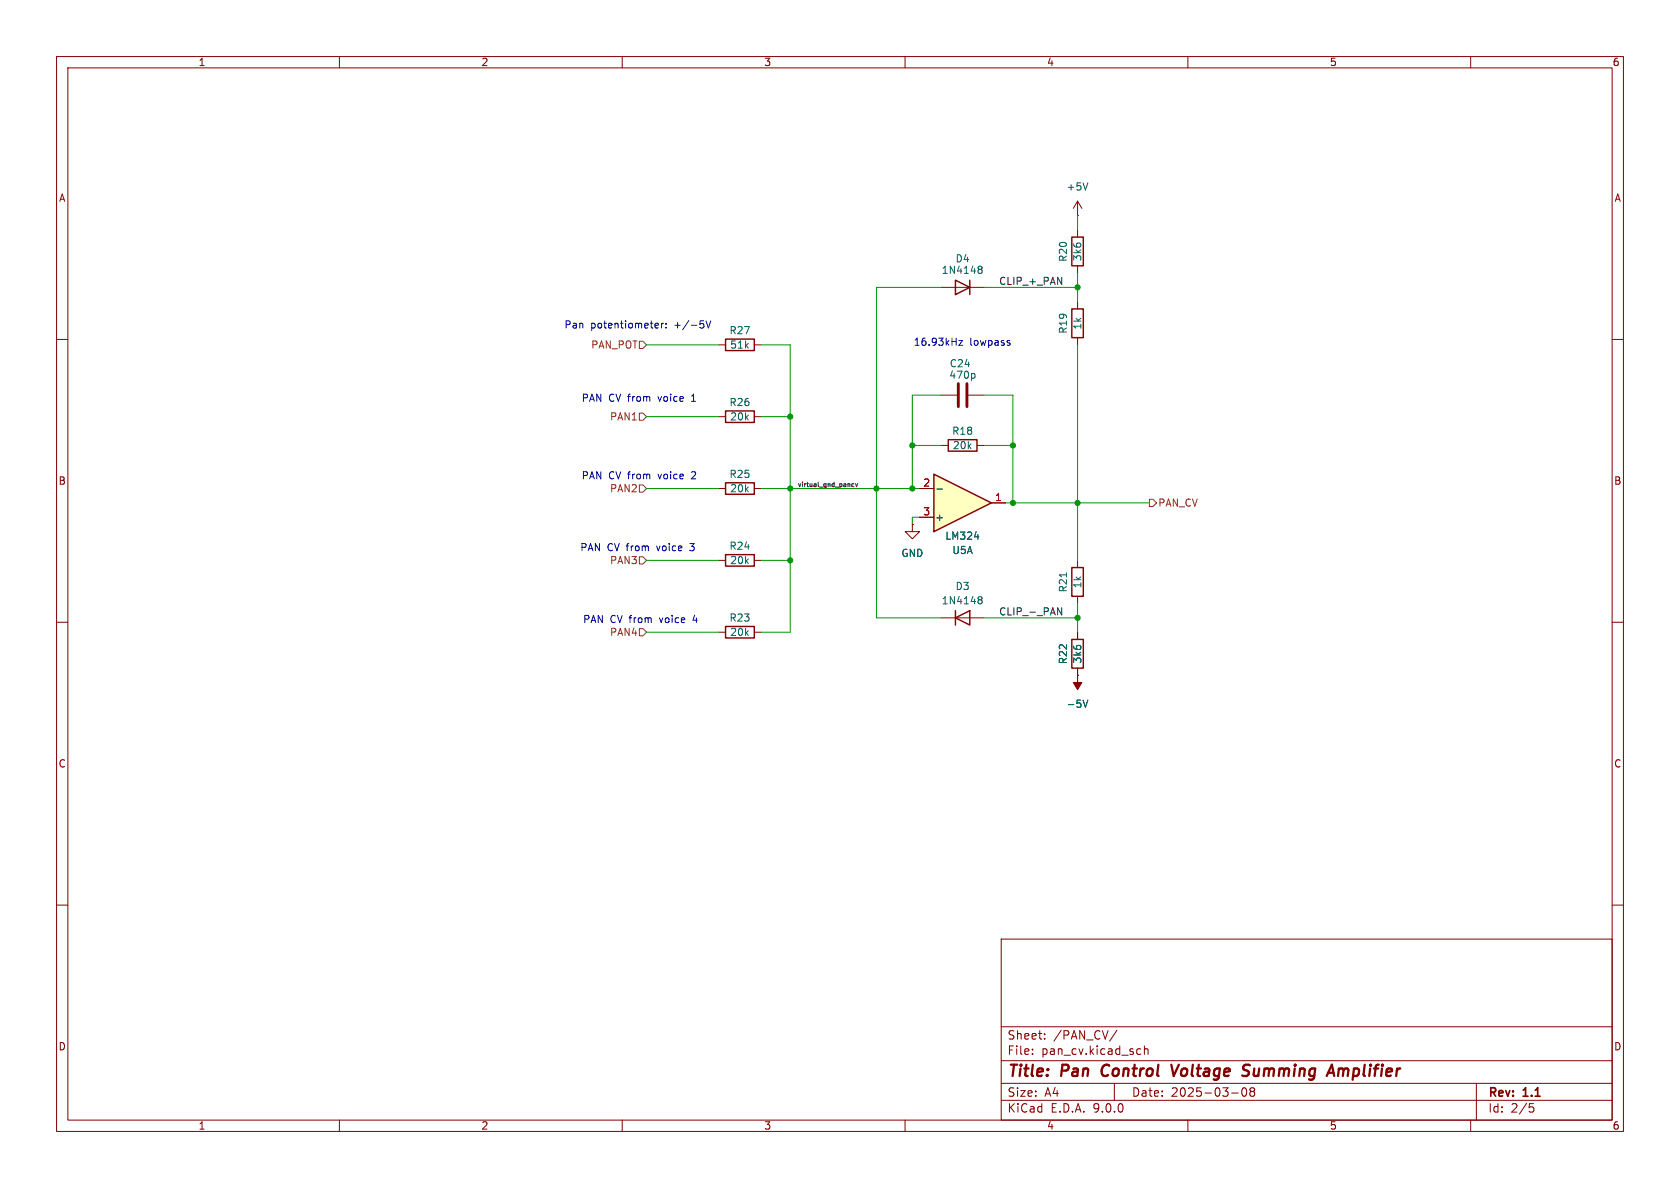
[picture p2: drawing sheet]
<svg xmlns="http://www.w3.org/2000/svg" width="297mm" height="210mm" viewBox="0 0 297 210" stroke-linecap="round" stroke-linejoin="round" font-family="sans-serif">
<g fill="none" stroke="#840000" stroke-width=".18">
<path d="M10 10h277v190h-277zM12 12h273v186h-273zM60 10v2M110 10v2M160 10v2M210 10v2M260 10v2M10 60h2M285 60h2M127 99.1h1.3M133.3 99.1h1.3M161.3 92.7v1.3h1.3l-1.3 1.3-1.3-1.3h1.3"/>
<path d="M161.3 92.7h.1M10 110h2M285 110h2M10 160h2M177 166h108v32h-108zM285 160h2M60 198v2M110 198v2M160 198v2M177 194.5h108M177 191.5h108M177 187.5h108"/>
<path d="M177 181.5h108M182.5 186.3v.1M182.5 185.5v.1M184.7 183.6v.1M184.7 182.8v.1M197 191.5v3M197.5 182.1l-1.3 2M201.2 185.4l.5 .1M201.7 186.3l-.5 .1M202.3 185.5l.2-.1 .4 .1 .1 .9M202.3 184.9v1.5M210 198v2"/>
<path d="M217.7 193.2h1.2M219.9 192.3a.81 .81 0 0 1 .6 .6 .81 .81 0 0 1-.3 .8l-.2 .1a.81 .81 0 0 1-.3-1.4M221.2 192.9l-.2 .3v.5l.2 .1 .5-.1 .1-.2-.1-.4-.2-.2M221.2 192.9h.3M221.5 192.3l-.4 .1-.1 .2 .2 .3M221.7 192.4l.1 .3-.3 .2M260 198v2M261 191.5v6.5M270.4 195.1h.7M270.5 195.7h.4l.3 .3-.2 .5-.5 .1"/>
</g>
<path d="M195 188.5a1.27 1.27 0 0 0 0 1.6M207.1 188.2l.4 2 .9-2M219.9 189.1l.6 .2a.49 .49 0 0 1 .3 .5 .49 .49 0 0 1-.5 .4h-.4M221 188.3a.85 .85 0 0 0-1.1 .1M236.7 188.9l-.2 1.3M237.3 188.9l-.6 .2" fill="none" stroke="#840000" stroke-width=".4"/>
<path d="M128.3 98h5v2.1h-5z" fill="none" stroke="#840000" stroke-width=".25"/>
<path d="M165.1 83.8l10.2 5.1-10.2 5.1z" fill="#ffffc2"/>
<g fill="none" stroke="#840000" stroke-width=".25">
<path d="M128.3 59.9h5v2.1h-5zM168.9 49.5l2.5 1.3-2.5 1.3zM171.4 49.5v2.6M189.5 41.9h2v5.1h-2zM189.5 54.6h2v5.1h-2zM128.3 72.6h5v2.1h-5zM167.6 77.7h5.1v2.1h-5.1zM128.3 85.3h5v2.1h-5zM165.1 83.8l10.2 5.1-10.2 5.1zM128.3 110.7h5v2.1h-5zM168.9 109.2l2.5-1.2v2.5zM168.9 108v2.5"/>
<path d="M189.5 113h2v5.1h-2zM189.5 100.3h2v5.1h-2z"/>
</g>
<g fill="none" stroke="#840000" stroke-width=".18">
<path d="M190.5 38.1h.1M190.5 35.6v2.5M190.5 35.6l-.8 1.2M190.5 35.6l.8 1.2M166.4 50.8h7.6M190.5 40.6v1.3M190.5 47v1.3M190.5 53.3v1.3M190.5 59.7v1.3M127 61h1.3M127 73.7h1.3M133.3 61h1.3"/>
<path d="M133.3 73.7h1.3M166.4 69.9h2.8M166.4 78.7h1.2M171.2 69.9h2.8M172.7 78.7h1.3M127 86.4h1.3M133.3 86.4h1.3M161.3 92.7h.1M162.6 91.4h2.5M162.6 86.4h2.5M175.3 88.9h2.5M190.5 99.1v1.2"/>
<path d="M127 111.8h1.3M133.3 111.8h1.3M166.4 109.2h7.6M190.5 119.4h.1M190.5 105.4v1.3M190.5 111.8v1.2M190.5 118.1v1.3"/>
</g>
<g fill="none" stroke="#006464" stroke-width=".18">
<path d="M192.3 32.3l-.4 1.3M173 47.5l.1 .1M173 47.1h.4l.2 .1v.2l-.2 .2M173.1 47.6h.3M173.1 47.6l-.1 .1M173.4 47.6l.2 .2v.4l-.2 .1h-.4M172.1 66l.3 .3v.3l-.3 .3M165.6 86.5h1M172.3 94.9h.8M173 105.5h.4l.2 .1v.2l-.2 .2M173 106h.1M173.1 106h.3"/>
<path d="M173.1 106l-.1 .1M173.4 106l.2 .3v.3l-.2 .2-.4-.1M188.5 101.3v.7M191.5 123.8l.4 1.2 .4-1.2"/>
</g>
<path d="M190.5 119.4v1.3h.8l-.8 1.2-.8-1.2h.8z" fill="#840000" stroke="#840000" stroke-width=".18"/>
<path d="M169.4 67.8v4.1M170.9 67.8v4.1" fill="none" stroke="#840000" stroke-width=".51"/>
<path d="M113 60.3h.7l.6 .7-.6 .6h-.7zM113 73h.7l.6 .7-.6 .6h-.7zM113 85.7h.7l.6 .7-.6 .6h-.7zM113 98.4h.7l.6 .7-.6 .6h-.7zM203.2 88.3h.6l.7 .6-.7 .6h-.6zM113 111.1h.7l.6 .7-.6 .6h-.7z" fill="none" stroke="#725600" stroke-width=".18"/>
<path d="M187 49l.7 1.3v-1.3M151 85.5h-.3l-.1 .2 .1 .3h.3M151.2 85.5l.2 .5 .2-.5M187 107.4l.7 1.3v-1.3" fill="none" stroke="#0f0f0f" stroke-width=".18"/>
<g fill="none" stroke="#009600" stroke-width=".18">
<path d="M190.5 38.1v2.5M166.4 50.8h-11.5v58.4h11.5M174 50.8h16.5M190.5 48.3v5M114.3 61h12.7M114.3 73.7h12.7M134.6 61h5.1v50.8h-5.1M134.6 73.7h5.1M161.3 78.7h5.1M166.4 69.9h-5.1v16.5M174 69.9h5.1v19M174 78.7h5.1"/>
<path d="M190.5 61v38.1M114.3 99.1h12.7M114.3 86.4h12.7M134.6 99.1h5.1M134.6 86.4h28M162.6 91.4h-1.3v1.3M177.8 88.9h25.4M114.3 111.8h12.7M174 109.2h16.5M190.5 106.7v5.1"/>
</g>
<g fill="none" stroke="#0000c2" stroke-width=".18">
<path d="M116 57.1l.3 .1 .1 .2-.6 .2M116.3 57.9l-.3 .1M116.9 57.1v.9M117.3 57.1l-.4 .3M117.7 57.9v.1M117.7 57.2v.1M123.8 56.7h.6M123.9 57.2h.3l.2 .2-.1 .5-.4 .1M124.8 56.7l.4 1.3 .5-1.3M122.3 70.9h.7M122.4 70h-.1M169.5 60.2h.7l-.7 .8h.7"/>
<path d="M178.2 60.2h.3M178.2 60.6l.3 .1 .1 .2-.2 .1h-.2"/>
</g>
<g fill="#009600" stroke="#009600" stroke-width=".18">
<circle cx="161.3" cy="78.7" r=".46"/>
<circle cx="139.7" cy="86.4" r=".46"/>
<circle cx="139.7" cy="99.1" r=".46"/>
<circle cx="139.7" cy="73.7" r=".46"/>
<circle cx="179.1" cy="78.7" r=".46"/>
<circle cx="190.5" cy="88.9" r=".46"/>
<circle cx="179.1" cy="88.9" r=".46"/>
<circle cx="154.9" cy="86.4" r=".46"/>
<circle cx="161.3" cy="86.4" r=".46"/>
<circle cx="190.5" cy="109.2" r=".46"/>
<circle cx="190.5" cy="50.8" r=".46"/>
</g>
<g font-size="2.8" fill="#840000">
<text x="178" y="190.9">Title:</text>
<text x="187.7" y="190.9">Pan</text>
<text x="195.6" y="190.9">Control</text>
<text x="208.8" y="190.9">Voltage</text>
<text x="222.2" y="190.9">Summing</text>
<text x="238.1" y="190.9">Amplifier</text>
</g>
<g font-size="2.1" fill="#840000">
<text x="178" y="184">Sheet:</text>
<text x="186.2" y="184">/PAN_CV/</text>
<text x="178" y="186.7">File:</text>
<text x="184.1" y="186.7">pan_cv.kicad_sch</text>
<text x="178" y="196.9">KiCad</text>
<text x="178" y="194.1">Size:</text>
<text x="184.7" y="194.1">A4</text>
<text x="185.7" y="196.9">E.D.A.</text>
<text x="193.3" y="196.9">9.0.0</text>
<text x="200" y="194.1">Date:</text>
<text x="207" y="194.1">2025-03-08</text>
<text x="263" y="194.3">Rev:</text>
<text x="263" y="196.9">Id:</text>
<text x="267.1" y="196.9">2/5</text>
<text x="269.4" y="194.3">1.1</text>
</g>
<g font-size="1.8" fill="#840000">
<text x="35" y="11.9">1</text>
<text x="85" y="11.9">2</text>
<text x="135" y="11.9">3</text>
<text x="185" y="11.9">4</text>
<text x="235" y="11.9">5</text>
<text x="285" y="11.9">6</text>
<text x="10.3" y="35.9">A</text>
<text x="285.3" y="35.9">A</text>
<text x="10.3" y="85.9">B</text>
<text x="285.3" y="85.9">B</text>
<text x="10.3" y="135.9">C</text>
<text x="285.3" y="135.9">C</text>
<text x="10.3" y="185.9">D</text>
<text x="285.3" y="185.9">D</text>
<text x="35" y="199.9">1</text>
<text x="85" y="199.9">2</text>
<text x="135" y="199.9">3</text>
<text x="185" y="199.9">4</text>
<text x="235" y="199.9">5</text>
<text x="285" y="199.9">6</text>
</g>
<g font-size="1.8" fill="#006464">
<text x="188.5" y="33.9">+5V</text>
<text x="168.8" y="46.6">D4</text>
<text x="188.8" y="46.4" transform="rotate(-90 188.8 46.4)">R20</text>
<text x="191.4" y="46.3" transform="rotate(-90 191.4 46.3)">3k6</text>
<text x="166.4" y="48.6">1N4148</text>
<text x="128.9" y="59.3">R27</text>
<text x="188.8" y="59.1" transform="rotate(-90 188.8 59.1)">R19</text>
<text x="191.4" y="58.4" transform="rotate(-90 191.4 58.4)">1k</text>
<text x="129" y="61.8">51k</text>
<text x="167.8" y="65.1">C24</text>
<text x="128.9" y="72">R26</text>
<text x="167.7" y="67.2">470p</text>
<text x="129" y="74.5">20k</text>
<text x="168.2" y="77.1">R18</text>
<text x="168.4" y="79.6">20k</text>
<text x="128.9" y="84.7">R25</text>
<text x="129" y="87.2">20k</text>
<text x="165.2" y="92.3">+</text>
<text x="167" y="95.6">LM324</text>
<text x="128.9" y="97.4">R24</text>
<text x="129" y="99.9">20k</text>
<text x="159.3" y="98.7">GND</text>
<text x="168.3" y="98.1">U5A</text>
<text x="166.4" y="107">1N4148</text>
<text x="168.8" y="104.5">D3</text>
<text x="188.8" y="104.8" transform="rotate(-90 188.8 104.8)">R21</text>
<text x="191.4" y="104.1" transform="rotate(-90 191.4 104.1)">1k</text>
<text x="128.9" y="110.1">R23</text>
<text x="129" y="112.6">20k</text>
<text x="188.8" y="117.5" transform="rotate(-90 188.8 117.5)">R22</text>
<text x="191.4" y="117.4" transform="rotate(-90 191.4 117.4)">3k6</text>
<text x="188.5" y="125.3">-5V</text>
</g>
<g font-size="1.8" fill="#0f0f0f">
<text x="176.5" y="50.5">CLIP_+_PAN</text>
<text x="176.5" y="108.9">CLIP_-_PAN</text>
</g>
<g font-size="1.8" fill="#0000c2">
<text x="99.7" y="58.3">Pan</text>
<text x="104.4" y="58.3">potentiometer:</text>
<text x="119.3" y="58.3">+/-5V</text>
<text x="161.4" y="61.3">16.93kHz</text>
<text x="171.4" y="61.3">lowpass</text>
<text x="102.7" y="71.2">PAN CV from</text>
<text x="116.7" y="71.2">voice</text>
<text x="122.7" y="71.2">1</text>
<text x="102.7" y="84.9">PAN CV from</text>
<text x="116.7" y="84.9">voice</text>
<text x="122.7" y="84.9">2</text>
<text x="102.5" y="97.6">PAN CV from</text>
<text x="116.4" y="97.6">voice</text>
<text x="122.5" y="97.6">3</text>
<text x="103" y="110.3">PAN CV from</text>
<text x="116.9" y="110.3">voice</text>
<text x="123" y="110.3">4</text>
</g>
<g font-size="1.8" fill="#725600">
<text x="104.4" y="61.8">PAN_POT</text>
<text x="107.7" y="74.5">PAN1</text>
<text x="107.7" y="87.2">PAN2</text>
<text x="204.7" y="89.8">PAN_CV</text>
<text x="107.7" y="99.9">PAN3</text>
<text x="107.7" y="112.6">PAN4</text>
</g>
<g font-size="1.8" fill="#a90000">
<text x="163.1" y="86.1">2</text>
<text x="175.8" y="88.6">1</text>
<text x="163.1" y="91.2">3</text>
</g>
<text font-size="1.1" fill="#0f0f0f" x="141" y="86.1">virtual_gnd_pancv</text>
</svg>
